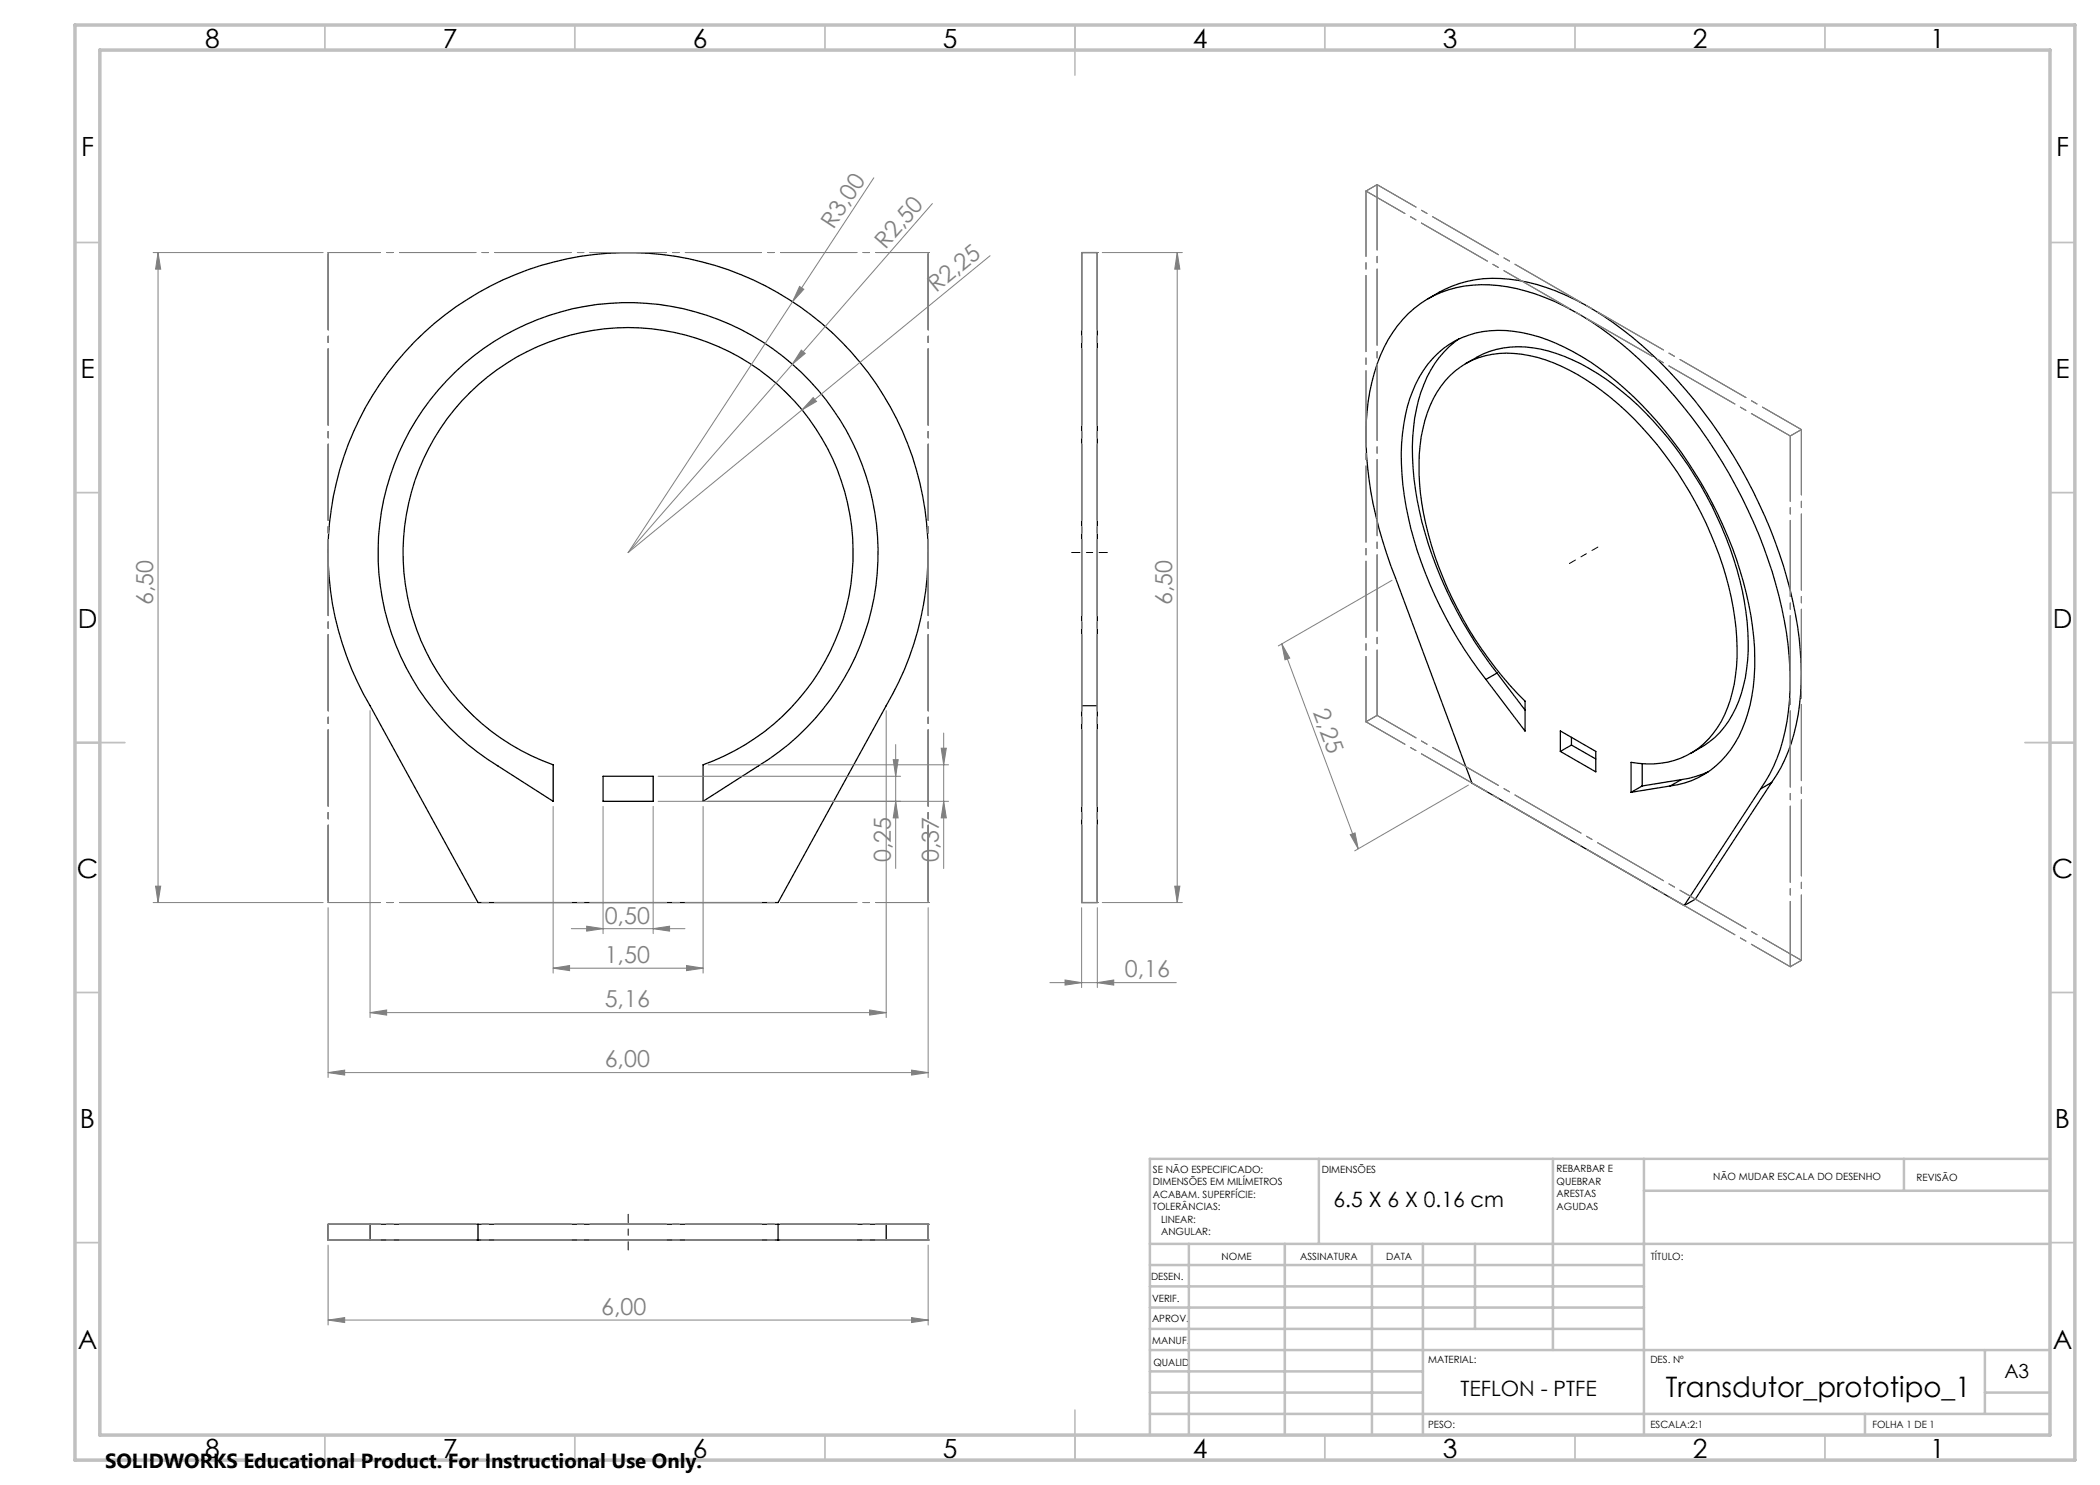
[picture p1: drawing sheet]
<svg xmlns="http://www.w3.org/2000/svg" width="420mm" height="297mm" viewBox="0 0 420 297" stroke-linecap="round" stroke-linejoin="round" font-family="sans-serif">
<g fill="none" stroke="#000" stroke-width=".25">
<path d="M285.6 59.8a24.2 24.2 0 0 1 19.9-3.4 53.8 53.8 0 0 1 22.8 12.6 98.5 98.5 0 0 1 31.2 56.3 52.3 52.3 0 0 1-1.3 23.4 29.7 29.7 0 0 1-3.9 7.8M82.9 68.4a60 60 0 0 1 79.3-5.4 60 60 0 0 1 15 78.1l-21.6 39.4h-60l-21.6-39.4a60 60 0 0 1 8.9-72.7zM91 74.5a50 50 0 0 1 74.2 5.5 50 50 0 0 1-13.5 73.2l-11.1 7.1v-7.3a45 45 0 0 0 21.2-69.2 45 45 0 0 0-72.4 0 45 45 0 0 0 21.2 69.2v7.3l-11-7.1a50 50 0 0 1-8.6-78.7zM291.7 67.8a21 21 0 0 0-8 12.3 49.7 49.7 0 0 0 .7 24.3 84.1 84.1 0 0 0 15 30.2M293.1 72.7a18.8 18.8 0 0 1 16.6-2.5 43.8 43.8 0 0 1 17.9 10.9 74 74 0 0 1 21.6 41.2 35.2 35.2 0 0 1-2.1 19.4 16.5 16.5 0 0 1-6.8 7.7l-2.2 1.3M297.2 135.9a81.5 81.5 0 0 1-16.4-36.8 40.8 40.8 0 0 1 1.7-20.9 18.1 18.1 0 0 1 20.3-11.9 39.4 39.4 0 0 1 18.9 8.7 81.1 81.1 0 0 1 28.8 50.2 39.8 39.8 0 0 1-2.1 20.6 17.9 17.9 0 0 1-14.4 11.4M297.2 135.9l7.8 10.3v-6a73.9 73.9 0 0 1-20.9-41.5 34.5 34.5 0 0 1 2.6-19 16.1 16.1 0 0 1 17.6-8.9 36.9 36.9 0 0 1 17.9 8.7 73.2 73.2 0 0 1 24.8 44.1 35.3 35.3 0 0 1-2.1 19.4 16.4 16.4 0 0 1-18.7 9.5v6M299.4 134.6l-2.2 1.3M299.4 134.6l5.6 7.4M120.6 155.3h10v5h-10zM216.3 141.1v-90.6h3.2v90.6M216.3 141.1v39.4h3.2v-39.4"/>
<path d="M216.3 141.1h3.2M312.1 146.2l7.1 4.1v4.1l-7.1-4.1zM314.3 149l-2.2 1.3M314.3 149l4.9 2.8M314.3 147.5v1.5M328.4 157.2l-2.2 1.3M328.4 152.7v4.5M334 157.2l-7.8 1.3M336.3 155.9l-2.3 1.3M336.3 155.9l-7.9 1.3M341.7 154.3a19.9 19.9 0 0 1-5.4 1.6M352.1 157.8a34.1 34.1 0 0 0 5.8-17.6 70.9 70.9 0 0 0-4.3-28.3 98.5 98.5 0 0 0-29.4-43.2 50.6 50.6 0 0 0-22.7-11.3 22.3 22.3 0 0 0-19.9 5.4 28.7 28.7 0 0 0-7.7 15.7 64.4 64.4 0 0 0 2.6 29.7l1.7 5 16.2 43.4 42.4 24.5"/>
<path d="M352.1 157.8l-15.3 23.3M354.3 156.5l-2.2 1.3M354.3 156.5l-15.2 23.3-2.3 1.3M74 244.9h-8.4v3.1h8.4M74 248h103.2M74 244.9v3.1M74 244.9h103.2M95.6 244.9v3.1M155.6 244.9v3.1M177.2 244.9h8.4v3.1h-8.4M177.2 244.9v3.1"/>
</g>
<g fill="none" stroke="#808080" stroke-width=".2">
<path d="M174.8 35.6l-16.3 24.8M30.6 50.5h34M31.6 50.5l.5 3.3h-1zM31.6 50.5v130M159.9 57.3l.9 .6-2.3 2.5zM186.5 40.7l-60.9 69.8M198 51.1l-37.6 30.9M220.5 50.5h16M235.4 50.5v130M235.4 50.5l.6 3.3h-1zM158.5 60.4l-32.9 50.1M160.3 70l.7 .7-2.5 2.1z"/>
<path d="M162.6 79.5l.7 .8-2.9 1.7zM160.4 82l-34.8 28.5M278.4 116.1l-22.7 13.1M256.4 128.8l15.2 41M256.4 128.8l1.6 2.8-1 .4zM74 142.1v61.4M131.6 155.3h48.5M141.6 153h48.1M177.2 142.1v61.4M178.6 151.9h1l-.5 3.4zM179.1 148.9v24.8M188.2 149.6h1.1l-.6 3.4z"/>
<path d="M188.7 146.6v27.1M293.7 157l-22.8 13.2M31.1 177.2h1l-.5 3.3zM110.6 161.3v33.3M120.6 161.3v25.4M130.6 161.3v25.4M131.6 160.3h58.1M140.6 161.3v33.3M179.1 160.3l.5 3.3h-1zM188.7 160.3l.6 3.3h-1.1zM235 177.2h1l-.6 3.3zM270.1 166.9l.9-.3 .6 3.2z"/>
<path d="M30.6 180.5h34M65.6 181.5v34M110.6 193.6l3.3-.5v1zM110.6 193.6h30M114.3 185.7h22.7M117.3 185.2l3.3 .5-3.3 .5zM130.6 185.7l3.3-.5v1zM137.3 193.1l3.3 .5-3.3 .5zM185.6 181.5v34M210 196.5h25.3M213 196l3.3 .5-3.3 .5zM216.3 181.5v16"/>
<path d="M219.5 196.5l3.2-.5v1zM219.5 181.5v16M220.5 180.5h16M65.6 214.5l3.3-.5v1zM65.6 214.5h120M74 202.5l3.3-.5v1zM74 202.5h103.2M173.9 202l3.3 .5-3.3 .5zM182.3 214l3.3 .5-3.3 .5zM65.6 249v16M185.6 249v16M65.6 264l3.3-.5v1z"/>
<path d="M65.6 264h120M182.3 263.5l3.3 .5-3.3 .5z"/>
</g>
<g fill="none" stroke="#c0c0c0" stroke-width=".35">
<path d="M65 5v5M115 5v5M165 5v5M215 5v10M265 5v5M315 5v5M365 5v5M15 48.5h5M410 48.5h5M15 98.5h5M410 98.5h5M15 148.5h10"/>
<path d="M405 148.5h10M15 198.5h5M410 198.5h5M15 248.5h5M410 248.5h5M65 287v5M115 287v5M165 287v5M215 282v10M265 287v5M315 287v5M365 287v5"/>
</g>
<g fill="none" stroke="#c0c0c0" stroke-width=".5">
<path d="M263.8 231.8v17M310.6 231.8v38.2M328.8 231.8v55.2M328.8 238.2h81.2M380.8 231.8v6.4M410 231.8h-180v55.2M230 248.8h180M230 257.3h98.8M230 253h98.8M237.8 248.8v38.2M257 248.8v38.2M274.4 248.8v38.2"/>
<path d="M284.6 248.8v38.2M295 248.8v17M230 265.8h98.8M230 261.5h98.8M230 278.5h54.6M230 274.3h54.6M230 270h180M397 278.5h13M397 270v12.8M230 282.8h180M373 282.8v4.2"/>
</g>
<path d="M15 5h400v287h-400zM20 10h390v277h-390z" fill="none" stroke="#c0c0c0" stroke-width=".7"/>
<g fill="none" stroke="#808080" stroke-width=".2" stroke-dasharray="15.2 1.3 1.3 1.3">
<path d="M273.2 38.2l2.2-1.3M65.6 50.5h.1M185.6 50.5h.1M216.3 50.5h.1M216.3 50.5h3.2M219.5 50.5h.1M358.1 87.2l2.2-1.3M275.4 143.1l-2.2 1.3M65.6 180.5h.1M185.6 180.5h.1M216.3 180.5h.1M219.5 180.5h-3.2"/>
<path d="M219.5 180.5h.1M360.3 192.1l-2.2 1.2M65.6 248v-3.1M65.6 244.9v3.1M65.6 244.9h.1M65.6 248h.1M185.6 248v-3.1M185.6 244.9h.1M185.6 248h.1M185.6 244.9v3.1"/>
</g>
<path d="M275.4 36.9v106.2M360.3 85.9v106.2M273.2 144.4v-106.2M358.1 193.3v-106.1" fill="none" stroke="#808080" stroke-width=".2" stroke-dasharray="15.2 1.3 1.3 1.3" stroke-dashoffset="2.2"/>
<path d="M358.1 87.2l-84.9-49M360.3 85.9l-84.9-49M358.1 193.3l-84.9-48.9M360.3 192.1l-84.9-49" fill="none" stroke="#808080" stroke-width=".2" stroke-dasharray="15.2 1.3 1.3 1.3" stroke-dashoffset="6.3"/>
<path d="M185.6 50.5h-120M185.6 180.5h-120M185.6 248h-120M185.6 244.9h-120" fill="none" stroke="#808080" stroke-width=".2" stroke-dasharray="15.2 1.3 1.3 1.3" stroke-dashoffset="4.8"/>
<path d="M65.6 50.5v130M185.6 50.5v130M219.5 50.5v130M65.6 180.5v-130M185.6 180.5v-130M216.3 180.5v-130" fill="none" stroke="#808080" stroke-width=".2" stroke-dasharray="15.2 1.3 1.3 1.3" stroke-dashoffset="-.2"/>
<path d="M313.9 112.7l5.7-3.3" fill="none" stroke="#000" stroke-width=".2" stroke-dasharray="15.2 1.3 1.3 1.3" stroke-dashoffset="13.9"/>
<path d="M214.3 110.5h7.2M125.6 242.9v7.1" fill="none" stroke="#000" stroke-width=".2" stroke-dasharray="15.2 1.3 1.3 1.3" stroke-dashoffset="13.6"/>
<g fill="#808080">
<path d="M162.6 79.5l.7 .8-2.9 1.7z"/>
<path d="M160.3 70l.7 .7-2.5 2.1z"/>
<path d="M159.9 57.3l.9 .6-2.3 2.5z"/>
<path d="M270.1 166.9l.9-.3 .6 3.2zM256.4 128.8l1.6 2.8-1 .4z"/>
<path d="M130.6 185.7l3.3-.5v1zM117.3 185.2l3.3 .5-3.3 .5zM137.3 193.1l3.3 .5-3.3 .5zM110.6 193.6l3.3-.5v1zM182.3 214l3.3 .5-3.3 .5zM65.6 214.5l3.3-.5v1zM219.5 196.5l3.2-.5v1zM213 196l3.3 .5-3.3 .5zM182.3 263.5l3.3 .5-3.3 .5zM65.6 264l3.3-.5v1z"/>
<path d="M179.1 160.3l.5 3.3h-1zM178.6 151.9h1l-.5 3.4zM188.7 160.3l.6 3.3h-1.1zM188.2 149.6h1.1l-.6 3.4zM31.1 177.2h1l-.5 3.3zM31.6 50.5l.5 3.3h-1z"/>
<path d="M235.4 50.5l.6 3.3h-1zM235 177.2h1l-.6 3.3z"/>
<path d="M74 202.5l3.3-.5v1zM173.9 202l3.3 .5-3.3 .5z"/>
</g>
<text font-size="5.6" x="333.2" y="279.3">Transdutor_prototipo_1</text>
<g font-size="5.3">
<text x="41" y="9.5">8</text>
<text x="88.5" y="9.5">7</text>
<text x="138.5" y="9.5">6</text>
<text x="188.5" y="9.5">5</text>
<text x="238.5" y="9.5">4</text>
<text x="288.5" y="9.5">3</text>
<text x="338.5" y="9.5">2</text>
<text x="386" y="9.5">1</text>
<text x="16.2" y="31.3">F</text>
<text x="411.2" y="31.3">F</text>
<text x="16.1" y="75.5">E</text>
<text x="411.1" y="75.5">E</text>
<text x="15.5" y="125.5">D</text>
<text x="410.5" y="125.5">D</text>
<text x="15.4" y="175.5">C</text>
<text x="410.4" y="175.5">C</text>
<text x="16" y="225.5">B</text>
<text x="411" y="225.5">B</text>
<text x="15.5" y="269.8">A</text>
<text x="410.5" y="269.8">A</text>
<text x="41" y="291.5">8</text>
<text x="88.5" y="291.5">7</text>
<text x="138.5" y="291.5">6</text>
<text x="188.5" y="291.5">5</text>
<text x="238.5" y="291.5">4</text>
<text x="288.5" y="291.5">3</text>
<text x="338.5" y="291.5">2</text>
<text x="386" y="291.5">1</text>
</g>
<g font-size="4.7" fill="#808080">
<text x="166.7" y="46" transform="rotate(-57 166.7 46)">R3,00</text>
<text x="177.1" y="50" transform="rotate(-49 177.1 50)">R2,50</text>
<text x="187.2" y="58.7" transform="rotate(-39 187.2 58.7)">R2,25</text>
<text x="30.6" y="121" transform="rotate(-90 30.6 121)">6,50</text>
<text x="234.5" y="121.1" transform="rotate(-90 234.5 121.1)">6,50</text>
<text x="262.6" y="142.5" transform="rotate(70 262.6 142.5)">2,25</text>
<text x="178.1" y="172.4" transform="rotate(-90 178.1 172.4)">0,25</text>
<text x="187.7" y="172.4" transform="rotate(-90 187.7 172.4)">0,37</text>
<text x="120.9" y="184.7">0,50</text>
<text x="120.9" y="192.6">1,50</text>
<text x="225" y="195.5">0,16</text>
<text x="120.9" y="201.5">5,16</text>
<text x="120.9" y="213.5">6,00</text>
<text x="120.2" y="263">6,00</text>
</g>
<g font-size="4.2">
<text x="266.7" y="241.4">6.5 X 6 X 0.16 cm</text>
<text x="292.1" y="279.3">TEFLON - PTFE</text>
</g>
<text font-size="4.1" x="21" y="293.7">SOLIDWORKS Educational Product. For Instructional Use Only.</text>
<text font-size="3.9" x="400.9" y="275.5">A3</text>
<g font-size="2">
<text x="230.6" y="234.6">SE NÃO ESPECIFICADO:</text>
<text x="230.6" y="237.1">DIMENSÕES EM MILÍMETROS</text>
<text x="230.6" y="239.6">ACABAM. SUPERFÍCIE:</text>
<text x="264.4" y="234.6">DIMENSÕES</text>
<text x="311.3" y="234.5">REBARBAR E</text>
<text x="311.3" y="237">QUEBRAR</text>
<text x="311.3" y="239.5">ARESTAS</text>
<text x="342.6" y="236">NÃO MUDAR ESCALA DO DESENHO</text>
<text x="383.3" y="236.2">REVISÃO</text>
<text x="230.6" y="242.1">TOLERÂNCIAS:</text>
<text x="232.2" y="244.6">LINEAR:</text>
<text x="311.3" y="242">AGUDAS</text>
<text x="232.2" y="247.1">ANGULAR:</text>
<text x="244.3" y="252">NOME</text>
<text x="260" y="251.9">ASSINATURA</text>
<text x="277.2" y="251.9">DATA</text>
<text x="330.2" y="251.9">TÍTULO:</text>
<text x="230.2" y="256.1">DESEN.</text>
<text x="230.4" y="260.3">VERIF.</text>
<text x="230.4" y="264.4">APROV.</text>
<text x="230.5" y="268.8">MANUF.</text>
<text x="230.7" y="273.1">QUALID</text>
<text x="285.7" y="272.5">MATERIAL:</text>
<text x="330.1" y="272.5">DES. Nº</text>
<text x="285.6" y="285.5">PESO:</text>
<text x="330.1" y="285.6">ESCALA:2:1</text>
<text x="374.5" y="285.6">FOLHA 1 DE 1</text>
</g>
</svg>
